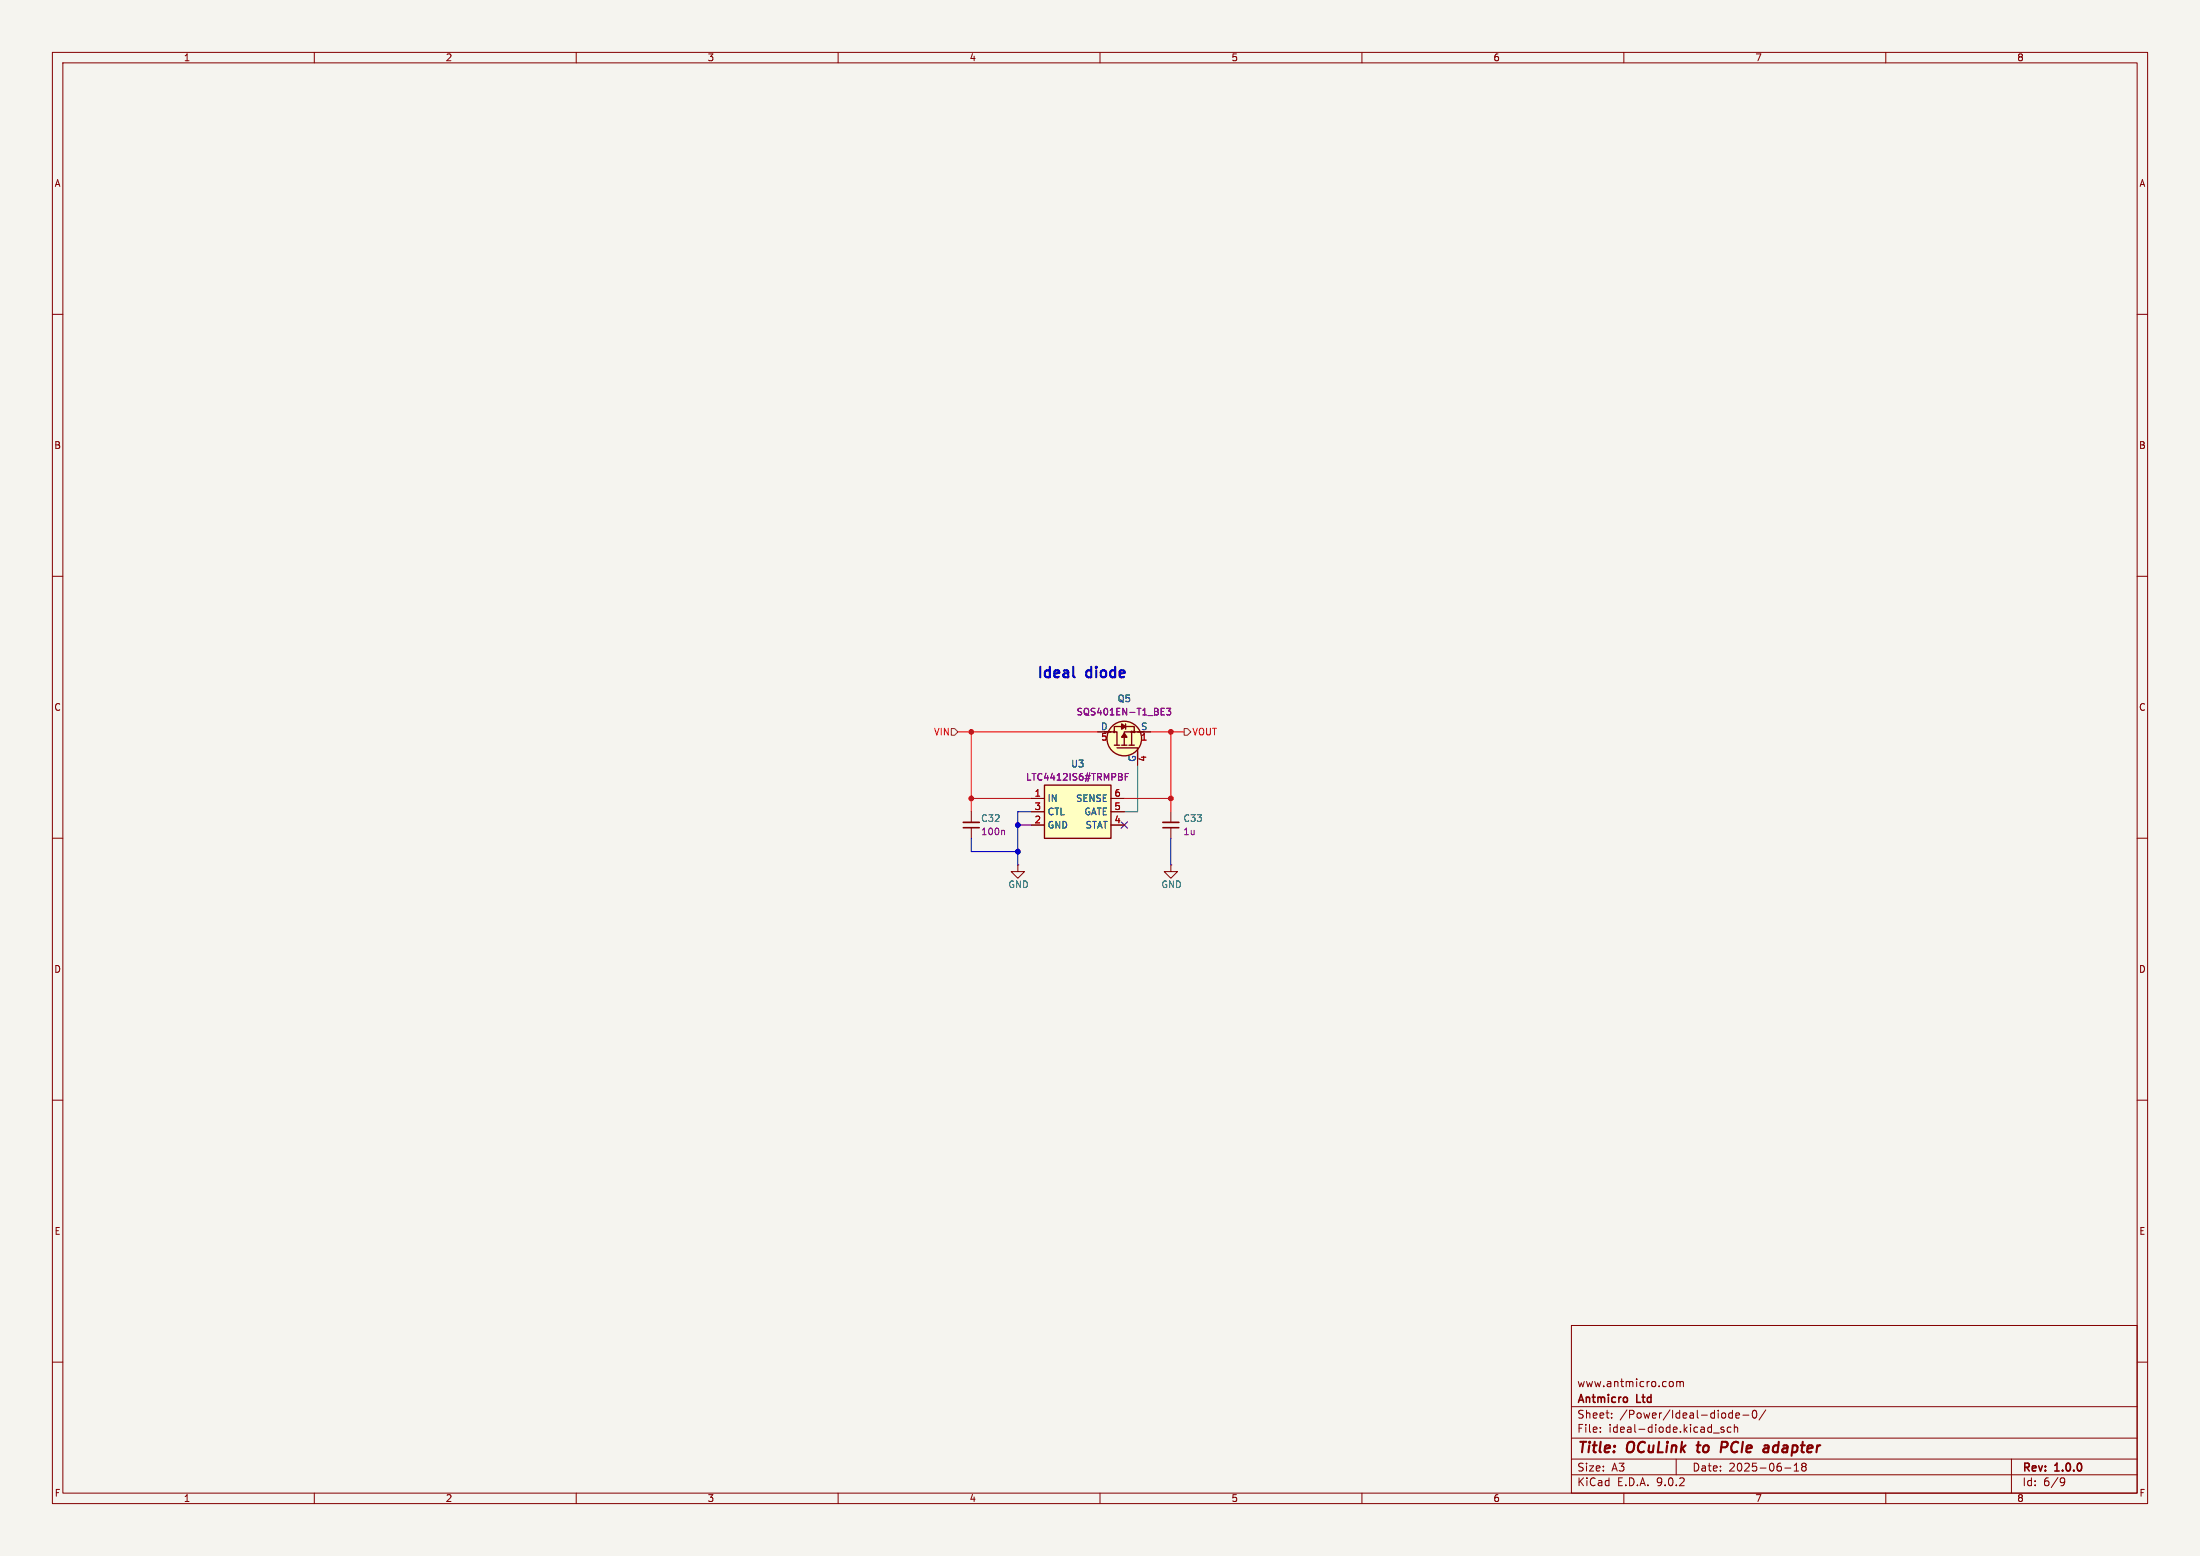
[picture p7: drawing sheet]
<svg xmlns="http://www.w3.org/2000/svg" width="420mm" height="297mm" viewBox="0 0 420 297" stroke-linecap="round" stroke-linejoin="round" font-family="sans-serif">
<path d="M0 0h420v297h-420z" fill="#f5f4ef" stroke="#f5f4ef" stroke-width=".19"/>
<g fill="none" stroke="#840000" stroke-width=".19">
<path d="M10 10h400v277h-400zM12 12h396v273h-396zM60 10v2M110 10v2M160 10v2M210 10v2M260 10v2M310 10v2M360 10v2M10 60h2M408 60h2M10 110h2"/>
<path d="M408 110h2M10 160h2M185.4 154.9v2.1M185.4 158v2M223.5 154.9v2.1M223.5 158v2M408 160h2M194.3 165.1v1.3h1.3l-1.3 1.2-1.3-1.2h1.3M194.3 165.1h.1M223.5 165.1v1.3h1.3l-1.3 1.2-1.3-1.2h1.3M223.5 165.1h.1M10 210h2"/>
<path d="M408 210h2M300 253h108v32h-108zM10 260h2M300 278.5h108M300 274.5h108M300 268.5h108M305.5 273.2v.2M305.5 272.5v.1M307.7 270.5v.2M307.7 269.8v.1M319.2 263.7l.2 .3v.4l-.2 .3M320 278.5v3"/>
<path d="M320.1 263.8l.4-.1 .2 .2M320.1 263.7v1M320.7 263.9l.2-.2 .4 .1 .1 .9M320.7 263.9v.8M327.1 273.5h1.1M329.1 272.5l-.4-.1-.2 .2 .1 .2 .5 .2v.3h-.6M330.4 272.5l-.4-.1-.3 .3 .2 .6h.5M330.7 269.2v1.5M330.7 269.8l-.4-.1-.3 .3 .2 .6h.5M331.1 272.5l.2-.1 .4 .1v.9M331.1 271.9v1.5M331.4 270.2l.7-.2-.1-.2-.4-.1-.2 .2v.7h.6"/>
<path d="M332.7 270.1h1.2M334.7 269.3l.2-.1a.8 .8 0 0 1 .5 .7 .8 .8 0 0 1-.5 .8l-.2-.2-.2-.4zM337.1 269.1l-1.3 1.9M342.5 279.7l.4-.4v1.5M344 279.4l-.1 .2 .3 .3M344.2 279.9l-.3 .3 .1 .4 .2 .2 .5-.1 .1-.2-.1-.4-.2-.2M344.2 279.9h.3M344.7 279.4l.1 .2-.3 .3M384 278.5v6.5M408 260h2M60 285v2M110 285v2"/>
<path d="M160 285v2M210 285v2M260 285v2M300 281.5h108M310 285v2M340.7 280.2h1.2M342.5 280.8h.9M360 285v2M393.6 282.1l.5 .1a.99 .99 0 0 1-.4 1.4h-.3M394.2 282.7l-.3 .3h-.3"/>
</g>
<path d="M323.9 275.9h.7M324.3 275.2l-.3 1.7 .3 .3M329.5 275.2h-.8l-.2 2M329.6 276.2l-1 .1M337.4 275.9l.3 .3-.2 1M337.5 277.1l-.2 .1M337.6 276.3l-.6 .1" fill="none" stroke="#840000" stroke-width=".4"/>
<path d="M183.9 158h3M222 158h3" fill="none" stroke="#840000" stroke-width=".3"/>
<path d="M183.9 157h3M222 157h3" fill="none" stroke="#840000" stroke-width=".33"/>
<path d="M191.6 158.5l.2 .2v.6" fill="none" stroke="#840084" stroke-width=".19"/>
<path d="M199.4 149.9h12.7v10.1h-12.7z" fill="#ffffc2"/>
<path d="M199.4 149.9h12.7v10.1h-12.7z" fill="none" stroke="#840000" stroke-width=".25"/>
<path d="M196.8 152.4h2.6M196.8 154.9h2.6M196.8 157.5h2.6M212.1 152.4h2.5M212.1 154.9h2.5M212.1 157.5h2.5" fill="none" stroke="#840000" stroke-width=".19"/>
<path d="M214.8 148.3h.4M215.4 147.6h-.6v1.3" fill="none" stroke="#840084" stroke-width=".19"/>
<g fill="#ffffc2">
<path d="M212.7 142.2h1z"/>
<path d="M214.1 142.2h.5z"/>
<path d="M214.6 142.2h.5z"/>
<path d="M215.5 142.2h.5z"/>
<path d="M216 142.2h.5z"/>
</g>
<g fill="#ffffc2" stroke="#ffffc2" stroke-width=".19">
<circle cx="214.6" cy="141" r="3.3"/>
<circle cx="212.7" cy="139.7" r=".13"/>
<circle cx="216" cy="139.7" r=".13"/>
<circle cx="216.5" cy="139.7" r=".13"/>
</g>
<path d="M216 139.7v2.5" fill="none" stroke="#ffffc2" stroke-width=".19"/>
<path d="M214.9 138.2v1z" fill="#ffffc2"/>
<g fill="none" stroke="#840000" stroke-width=".25">
<path d="M210.8 139.7h2.4v2.5M212.7 139.8v-1.1h3.8v1.1M214.9 138.2v1M216 139.7v2.5M218.4 139.7h-3.8v2.5M212.7 142.2h1M213.2 142.7h4v2.1M214.1 142.2h1M215.5 142.2h1"/>
<circle cx="212.7" cy="139.7" r=".13"/>
<circle cx="216" cy="139.7" r=".13"/>
<circle cx="216.5" cy="139.7" r=".13"/>
<circle cx="214.6" cy="141" r="3.3"/>
</g>
<g fill="#840000" stroke="#840000" stroke-width=".25">
<path d="M214.6 140l.5 .7h-1z"/>
<path d="M214.1 138.2l.8 .5-.8 .5z"/>
</g>
<path d="M209.5 139.7h2.6M217.2 139.7h2.5M196.8 152.4h2.6M196.8 154.9h2.6M196.8 157.5h2.6M212.1 152.4h2.5M212.1 154.9h2.5M212.1 157.5h2.5M217.2 143.5v2.6" fill="none" stroke="#840000" stroke-width=".19"/>
<path d="M221.7 136.5h.6M221.7 135.2h.6M222.7 135.2h.8l-.4 .5 .3 .1v.5l-.2 .2-.5-.2M214.8 148.3h.4M215.4 147.6h-.6v1.3" fill="none" stroke="#840084" stroke-width=".19"/>
<path d="M181.6 139.1h.6l.7 .6-.7 .6h-.6zM226.1 139.1h.6l.6 .6-.6 .6h-.6z" fill="none" stroke="#725600" stroke-width=".19"/>
<path d="M194.3 157.5h2.5M196.8 154.9h-2.5v10.2M185.4 160v2.6h8.9M223.5 160v5.1" fill="none" stroke="#00f" stroke-width=".19"/>
<path d="M182.9 139.7h26.6M185.4 139.7v15.2M219.7 139.7h6.4M223.5 139.7v15.2M185.4 152.4h11.4M214.6 152.4h8.9" fill="none" stroke="#f00" stroke-width=".19"/>
<path d="M217.2 146.1v8.8h-2.6" fill="none" stroke="#009600" stroke-width=".19"/>
<path d="M214 156.9l1.2 1.2M215.2 156.9l-1.2 1.2" fill="none" stroke="#000084" stroke-width=".19"/>
<path d="M205 129.2l.2 .1" fill="none" stroke="#0000c2" stroke-width=".4"/>
<g fill="#f00" stroke="#f00" stroke-width=".19">
<circle cx="223.5" cy="139.7" r=".46"/>
<circle cx="223.5" cy="152.4" r=".46"/>
<circle cx="185.4" cy="152.4" r=".46"/>
<circle cx="185.4" cy="139.7" r=".46"/>
</g>
<g fill="#00f" stroke="#00f" stroke-width=".19">
<circle cx="194.3" cy="162.6" r=".46"/>
<circle cx="194.3" cy="157.5" r=".46"/>
</g>
<g font-size="2.8" fill="#0000c2">
<text x="197.9" y="129.5">Ideal</text>
<text x="207.5" y="129.5">diode</text>
</g>
<g font-size="2.8" fill="#840000">
<text x="301" y="277.9">Title:</text>
<text x="310.6" y="277.9">OCuLink</text>
<text x="324.9" y="277.9">to</text>
<text x="330.2" y="277.9">PCIe</text>
<text x="339.1" y="277.9">adapter</text>
</g>
<g font-size="2.1" fill="#840000">
<text x="301" y="268.2">Antmicro</text>
<text x="301" y="265">www.antmicro.com</text>
<text x="312.5" y="268.2">Ltd</text>
<text x="301" y="273.7">File:</text>
<text x="301" y="271">Sheet:</text>
<text x="307.1" y="273.7">ideal-diode.kicad_sch</text>
<text x="309.2" y="271">/Power/Ideal-diode-0/</text>
<text x="301" y="281.1">Size:</text>
<text x="307.6" y="281.1">A3</text>
<text x="323" y="281.1">Date:</text>
<text x="330" y="281.1">2025-06-18</text>
<text x="386" y="281.3">Rev:</text>
<text x="392.4" y="281.3">1.0.0</text>
<text x="301" y="283.9">KiCad</text>
<text x="308.7" y="283.9">E.D.A.</text>
<text x="316.3" y="283.9">9.0.2</text>
<text x="386" y="283.9">Id:</text>
<text x="390.1" y="283.9">6/9</text>
</g>
<g font-size="1.8" fill="#840000">
<text x="35" y="11.9">1</text>
<text x="85" y="11.9">2</text>
<text x="135" y="11.9">3</text>
<text x="185" y="11.9">4</text>
<text x="235" y="11.9">5</text>
<text x="285" y="11.9">6</text>
<text x="335" y="11.9">7</text>
<text x="385" y="11.9">8</text>
<text x="10.3" y="35.9">A</text>
<text x="408.3" y="35.9">A</text>
<text x="10.3" y="85.9">B</text>
<text x="408.2" y="85.9">B</text>
<text x="10.3" y="135.9">C</text>
<text x="408.2" y="135.9">C</text>
<text x="10.3" y="185.9">D</text>
<text x="408.2" y="185.9">D</text>
<text x="10.3" y="235.9">E</text>
<text x="408.3" y="235.9">E</text>
<text x="10.3" y="285.9">F</text>
<text x="35" y="286.9">1</text>
<text x="85" y="286.9">2</text>
<text x="135" y="286.9">3</text>
<text x="185" y="286.9">4</text>
<text x="235" y="286.9">5</text>
<text x="285" y="286.9">6</text>
<text x="335" y="286.9">7</text>
<text x="385" y="286.9">8</text>
<text x="408.3" y="285.9">F</text>
</g>
<g font-size="1.8" fill="#840084">
<text x="205.4" y="136.7">SQS401EN-T1_BE3</text>
<text x="195.8" y="149.2">LTC4412IS6#TRMPBF</text>
<text x="187.2" y="159.6">100n</text>
<text x="225.8" y="159.6">1u</text>
</g>
<g font-size="1.8" fill="#006464">
<text x="213.3" y="134.2">Q5</text>
<text x="210.1" y="139.4">D</text>
<text x="217.7" y="139.4">S</text>
<text x="204.4" y="146.7">U3</text>
<text x="216.9" y="145.5" transform="rotate(-90 216.9 145.5)">G</text>
<text x="199.9" y="153.3">IN</text>
<text x="199.9" y="155.8">CTL</text>
<text x="205.3" y="153.3">SENSE</text>
<text x="206.9" y="155.8">GATE</text>
<text x="187.2" y="157.1">C32</text>
<text x="199.9" y="158.3">GND</text>
<text x="207.1" y="158.3">STAT</text>
<text x="225.8" y="157.1">C33</text>
<text x="192.4" y="169.7">GND</text>
<text x="221.6" y="169.7">GND</text>
</g>
<g font-size="1.8" fill="#f00">
<text x="178.2" y="140.6">VIN</text>
<text x="227.5" y="140.6">VOUT</text>
</g>
<g font-size="1.8" fill="#a90000">
<text x="210.1" y="141.7">5</text>
<text x="217.7" y="141.7">1</text>
<text x="219.2" y="145.5" transform="rotate(-90 219.2 145.5)">4</text>
<text x="197.4" y="152.1">1</text>
<text x="197.4" y="154.7">3</text>
<text x="212.7" y="152.1">6</text>
<text x="212.7" y="154.7">5</text>
<text x="197.4" y="157.2">2</text>
<text x="212.7" y="157.2">4</text>
</g>
</svg>
